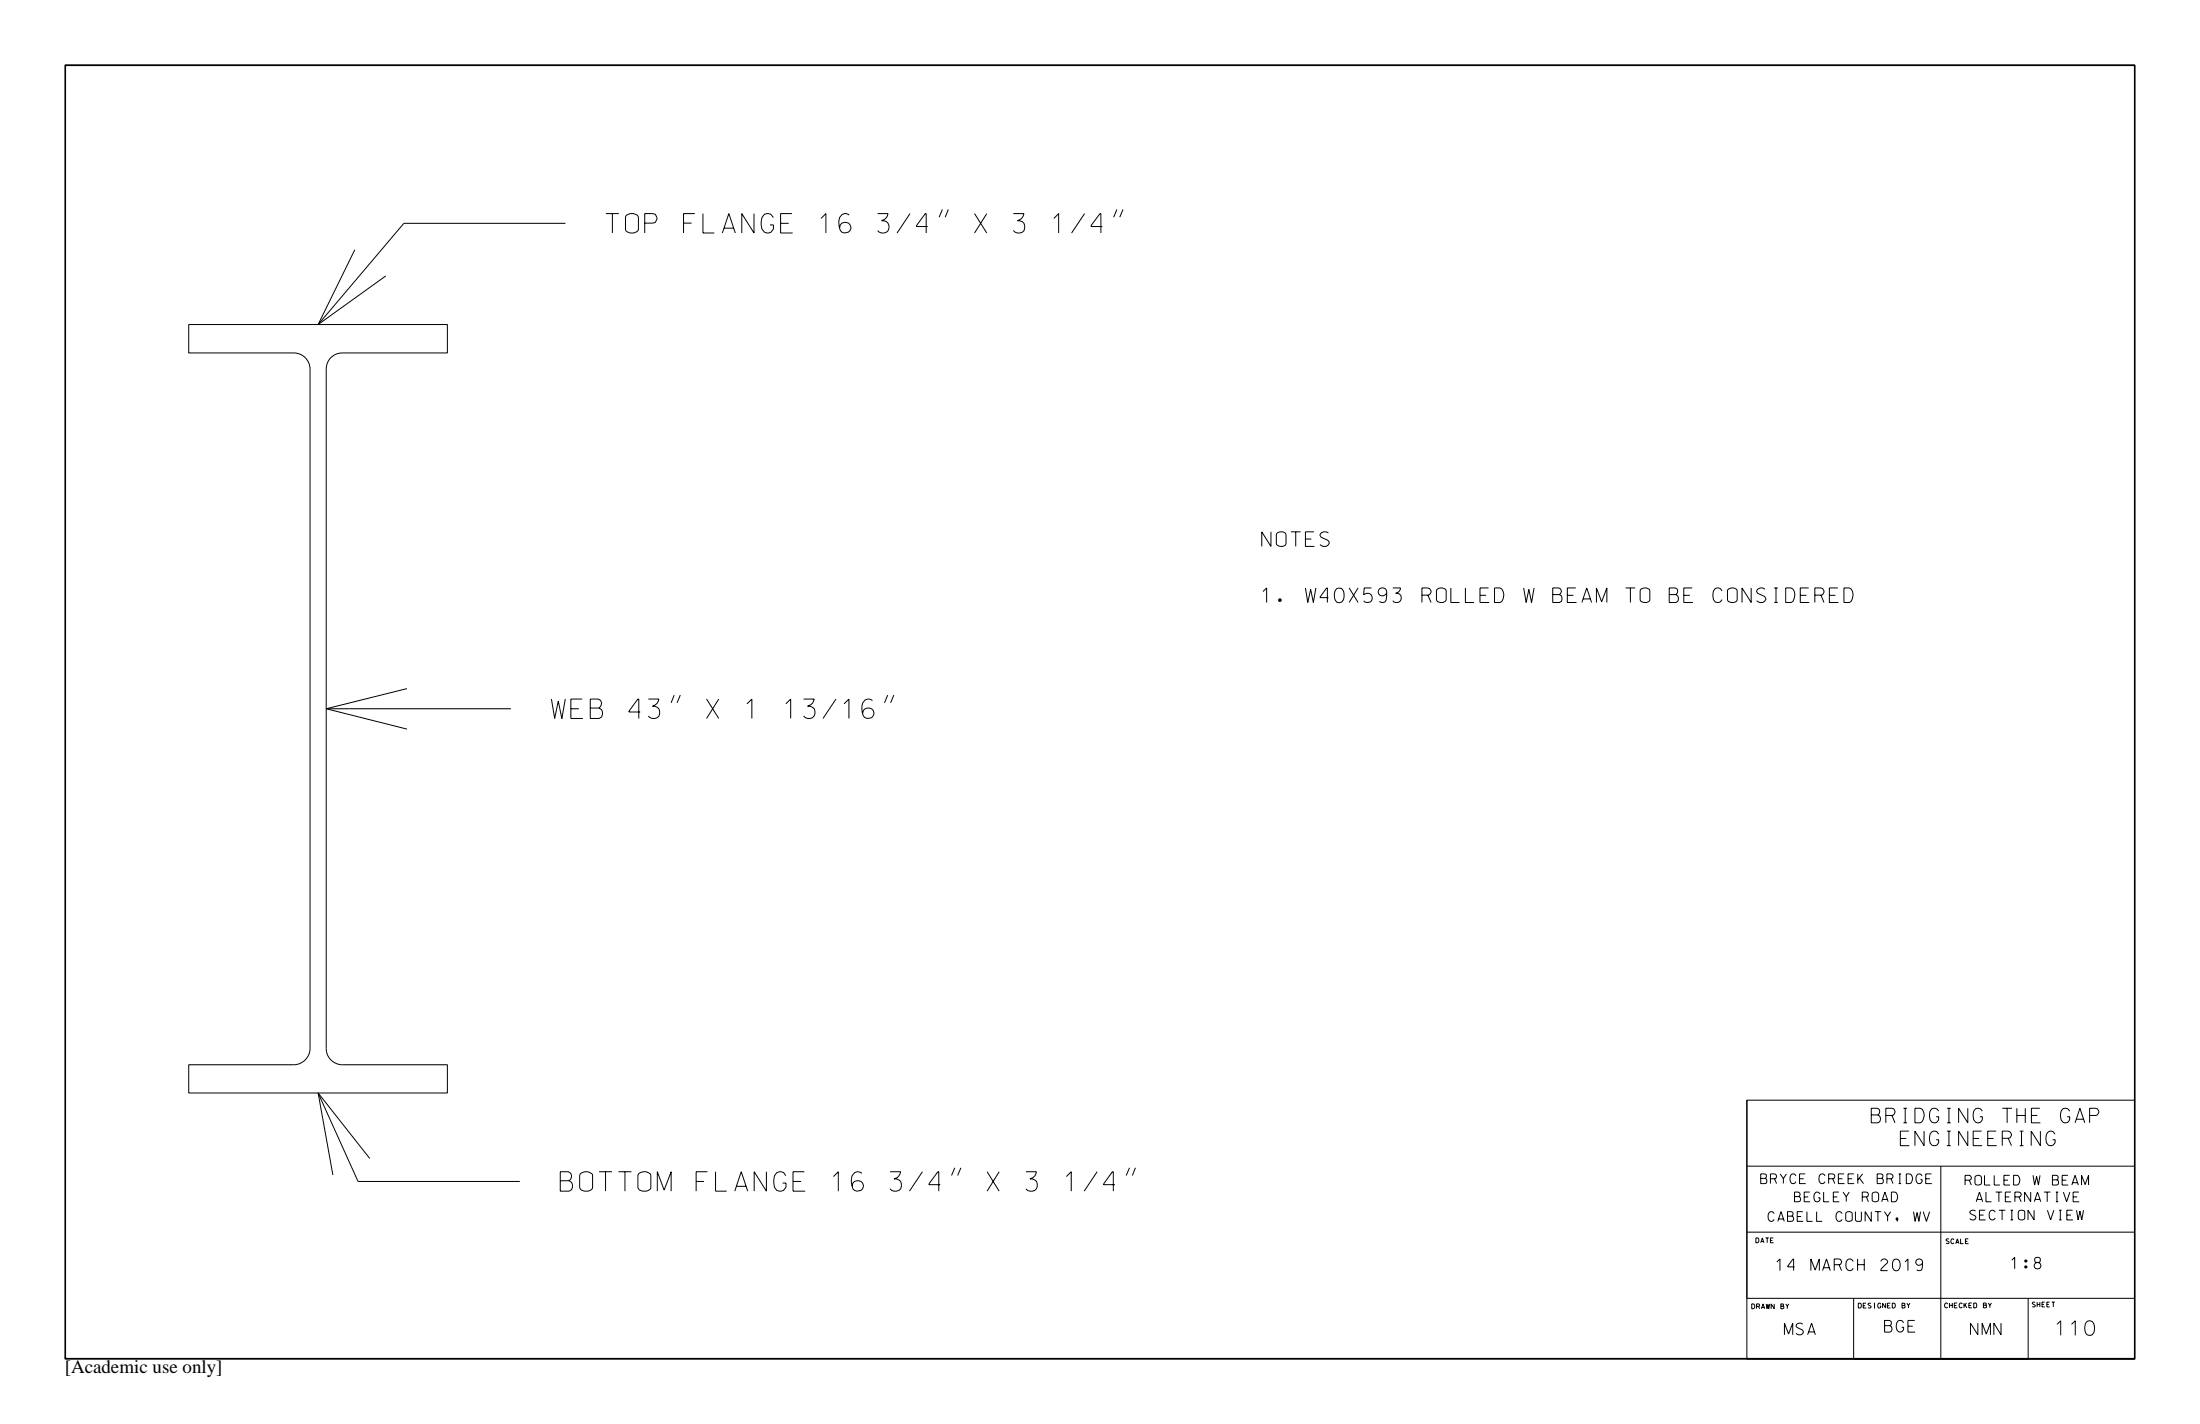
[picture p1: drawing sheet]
<svg xmlns="http://www.w3.org/2000/svg" width="432mm" height="279mm" viewBox="0 0 432 279" stroke-linecap="round" stroke-linejoin="round" font-family="sans-serif">
<path d="M12.8 266.3v.3h406.2v-253.8h-406.2v253.8" fill="none" stroke="#000" stroke-width=".25"/>
<g fill="none" stroke="#000" stroke-width=".2">
<path d="M12.8 12.7h406.2v254h-406.2zM69.6 49l-7.2 14.7 13.3-9.5M111 43.8h-31.7l-16.9 19.9M185 41.1l-.7 1.5M186.1 41.1l-.6 1.5M219.2 41.1l-.6 1.5M220.4 41.1l-.6 1.5M37 63.7h50.8v5.6h-20.6a3.1 3.1 0 0 0-3.2 3.1v133.3a3.2 3.2 0 0 0 3.2 3.2h20.6v5.6h-50.8v-5.6h20.7a3.3 3.3 0 0 0 3.2-3.2v-133.3a3.2 3.2 0 0 0-3.2-3.1h-20.7zM64 139.1h36.3M79.9 135.1l-15.9 4 15.9 4M132.3 136.4l-.6 1.5M133.5 136.4l-.6 1.5"/>
<path d="M174.2 136.4l-.6 1.5M175.4 136.4l-.6 1.5M62.4 214.5l7.9 17.3h31.7M342.9 215.9v38.8h76.1M419 215.9h-76.1v50.8h76.1M72.6 227.3l-10.2-12.8 2.9 16M187.4 229.1l-.6 1.5M188.6 229.1l-.6 1.5M221.7 229.1l-.6 1.5M222.8 229.1l-.6 1.5M342.9 228.8h76.1M380.9 228.8v37.9"/>
<path d="M342.9 241.8h76.1M363.8 254.7v12h17.1M398.1 254.7v12h-17.2"/>
</g>
<g font-size="3.8">
<text x="118.9" y="45.7">TOP FLANGE 16 3/4&quot; X 3 1/4&quot;</text>
<text x="108.2" y="141">WEB 43&quot; X 1 13/16&quot;</text>
<text x="110" y="233.7">BOTTOM FLANGE 16 3/4&quot; X 3 1/4&quot;</text>
</g>
<text font-size="3.7" x="12.7" y="269.5">[Academic use only]</text>
<g font-size="2.9">
<text x="247.6" y="107.2">NOTES</text>
<text x="247.6" y="118.2">1. W40X593 ROLLED W BEAM TO BE CONSIDERED</text>
<text x="367.3" y="220.3">BRIDGING THE GAP</text>
<text x="373" y="224.8">ENGINEERING</text>
<text x="403.5" y="262">110</text>
</g>
<g font-size="2.3">
<text x="348.6" y="249.3">14 MARCH 2019</text>
<text x="394.7" y="249">1:8</text>
<text x="350.2" y="261.9">MSA</text>
<text x="369.9" y="261.4">BGE</text>
<text x="386.7" y="261.9">NMN</text>
</g>
<g font-size="1.9">
<text x="345.6" y="232.2">BRYCE CREEK BRIDGE</text>
<text x="385.7" y="232.5">ROLLED W BEAM</text>
<text x="347" y="239.6">CABELL COUNTY, WV</text>
<text x="352.2" y="235.8">BEGLEY ROAD</text>
<text x="386.6" y="239.4">SECTION VIEW</text>
<text x="387.9" y="235.8">ALTERNATIVE</text>
</g>
<g font-size="1">
<text x="344.6" y="243.8">DATE</text>
<text x="382" y="244">SCALE</text>
<text x="343.8" y="256.8">DRAWN BY</text>
<text x="364.7" y="256.7">DESIGNED BY</text>
<text x="381.7" y="256.6">CHECKED BY</text>
<text x="398.9" y="256.4">SHEET</text>
</g>
</svg>
